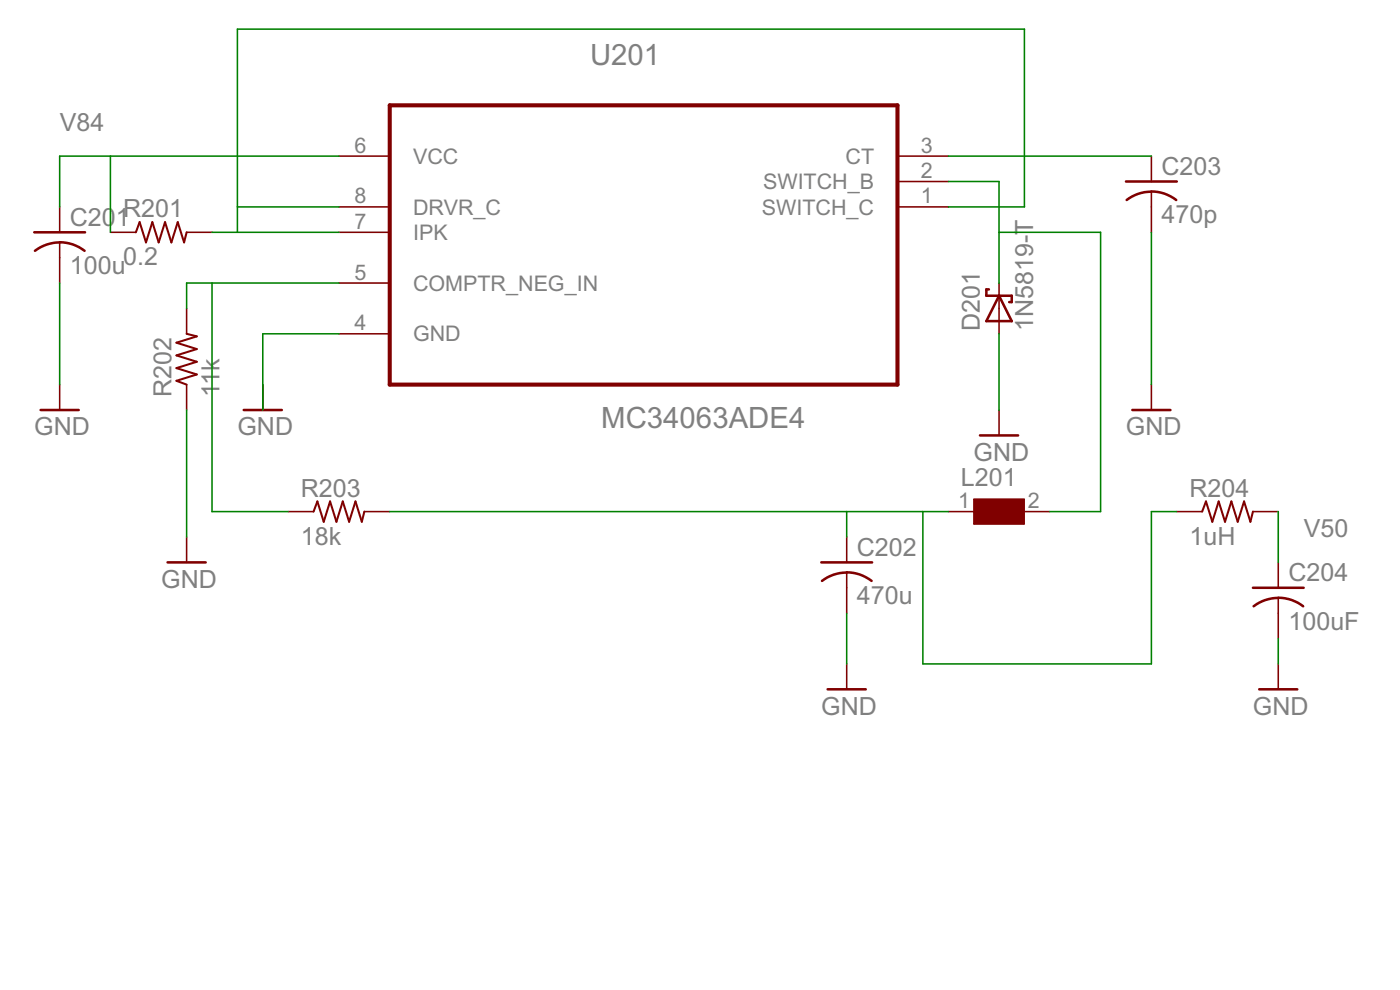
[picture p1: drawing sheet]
<svg xmlns="http://www.w3.org/2000/svg" width="420mm" height="297mm" viewBox="0 0 420 297" stroke-linecap="round" stroke-linejoin="round" font-family="sans-serif">
<g fill="none" stroke="#800000" stroke-width=".47">
<path d="M101.7 46.8h15.3M269.3 46.8h15.3M269.3 54.5h15.3M345.5 46.8v7.7M345.5 57.5v12.2M17.9 62.1v7.6M17.9 72.7v12.2M33.1 69.7h7.7M56 69.7h7.6M101.7 62.1h15.3M101.7 69.7h15.3M269.3 62.1h15.3"/>
<path d="M56 92.5v7.7M101.7 84.9h15.3M299.8 84.9v15.3M17.9 115.4v7.6M56 115.4v7.6M78.9 115.4v7.6M101.7 100.2h15.3M345.5 115.4v7.6M299.8 123v7.6M86.5 153.5h7.6M109.3 153.5h7.7M284.6 153.5h7.6"/>
<path d="M307.4 153.5h7.7M353.2 153.5h7.6M376 153.5h7.6M56 161.1v7.6M254.1 161.1v7.6M254.1 171.8v12.2M383.6 168.7v7.7M383.6 179.4v12.2M254.1 199.2v7.6M383.6 199.2v7.6"/>
</g>
<path d="M117 31.6h152.3v83.8h-152.3z" fill="none" stroke="#800000" stroke-width="1.2"/>
<path d="M40.8 69.7l1.1-3 1.9 6 1.9-6 1.9 6 1.9-6 1.9 6 1.9-6 1.9 6 .8-3M56 100.2l3.1 .7-6.1 1.9 6.1 1.9-6.1 1.9 6.1 1.9-6.1 1.9 6.1 2-6.1 1.9 3 1.1M94.1 153.5l1.1-3 2 6 1.9-6 1.9 6 1.9-6 1.9 6 1.9-6 1.9 6 .7-3M360.8 153.5l1.1-3 1.9 6 1.9-6 1.9 6 1.9-6 2 6 1.9-6 1.9 6 .7-3" fill="none" stroke="#800000" stroke-width=".61"/>
<g fill="none" stroke="#800000" stroke-width=".76">
<path d="M337.9 54.5h15.3M345.5 57.4a12.1 12.1 0 0 1 7.5 2.6M345.5 57.5a12.1 12.1 0 0 0-7.4 2.5M10.3 69.7h15.2M17.9 72.7a12.1 12.1 0 0 1 7.5 2.5M17.9 72.7a12.2 12.2 0 0 0-7.4 2.5M296.8 86.8h-.8v1.9h7.6v1.9h-.7M299.8 88.7l3.8 7.7h-7.6zM12.2 123h11.4M73.2 123h11.4M294.1 130.6h11.4M339.8 123h11.5"/>
<path d="M50.3 168.7h11.4M246.5 168.7h15.2M254.1 171.7a12.1 12.1 0 0 1 7.5 2.6M254.1 171.8a12.1 12.1 0 0 0-7.4 2.5M376 176.4h15.2M383.6 179.3a12.1 12.1 0 0 1 7.5 2.6M383.6 179.4a12.1 12.1 0 0 0-7.4 2.5M248.4 206.8h11.4M377.9 206.8h11.4"/>
</g>
<path d="M292.2 149.7h15.2v7.6h-15.2z" fill="#800000" stroke="#800000" stroke-width=".3"/>
<g fill="none" stroke="#008000" stroke-width=".47">
<path d="M33.1 46.8v22.9M101.7 46.8h-83.8v15.3M284.6 46.8h60.9M284.6 54.5h15.2v30.4M63.6 69.7h38.1M71.2 62.1h30.5M284.6 62.1h22.8v-53.4h-236.2v61M299.8 69.7h30.5v83.8h-15.2M345.5 69.7v45.7M17.9 84.9v30.5M63.6 84.9v68.6h22.9M101.7 84.9h-45.7v7.6"/>
<path d="M101.7 100.2h-22.8v22.8M299.8 100.2v22.8M56 123v38.1M117 153.5h167.6M254.1 153.5v7.6M277 153.5v45.7h68.5v-45.7h7.7M383.6 153.5v15.2M254.1 184v15.2M383.6 191.6v7.6"/>
</g>
<g font-size="9.8" fill="#808080">
<text x="177.1" y="19.5">U201</text>
<text x="180.4" y="128.5">MC34063ADE4</text>
</g>
<g font-size="8.4" fill="#808080">
<text x="17.9" y="39.2">V84</text>
<text x="348.6" y="52.5">C203</text>
<text x="37" y="65.2">R201</text>
<text x="21" y="67.8">C20</text>
<text x="34.8" y="67.8">1</text>
<text x="348.6" y="67">470p</text>
<text x="21" y="82.3">100u</text>
<text x="37" y="79.6">0.2</text>
<text x="294.1" y="99.4" transform="rotate(-90 294.1 99.4)">D201</text>
<text x="310.1" y="99.4" transform="rotate(-90 310.1 99.4)">1N5819-T</text>
<text x="51.5" y="119.2" transform="rotate(-90 51.5 119.2)">R202</text>
<text x="65.9" y="119.2" transform="rotate(-90 65.9 119.2)">11k</text>
<text x="10.3" y="130.6">GND</text>
<text x="71.2" y="130.6">GND</text>
<text x="337.9" y="130.6">GND</text>
<text x="292.2" y="138.3">GND</text>
<text x="90.3" y="149">R203</text>
<text x="288.4" y="145.9">L201</text>
<text x="357" y="149">R204</text>
<text x="391.3" y="161.1">V50</text>
<text x="90.3" y="163.4">18k</text>
<text x="257.2" y="166.8">C202</text>
<text x="357" y="163.4">1uH</text>
<text x="48.4" y="176.4">GND</text>
<text x="386.7" y="174.4">C204</text>
<text x="257.2" y="181.3">470u</text>
<text x="386.7" y="188.9">100uF</text>
<text x="246.5" y="214.4">GND</text>
<text x="376" y="214.4">GND</text>
</g>
<g font-size="7.2" fill="#808080">
<text x="106.4" y="45.8">6</text>
<text x="276.4" y="45.8">3</text>
<text x="124" y="49.1">VCC</text>
<text x="253.7" y="49.1">CT</text>
<text x="276.4" y="53.4">2</text>
<text x="229" y="56.7">SWITCH_B</text>
<text x="106.4" y="61">8</text>
<text x="124" y="64.4">DRVR_C</text>
<text x="228.6" y="64.4">SWITCH_C</text>
<text x="276.4" y="61">1</text>
<text x="106.4" y="68.6">7</text>
<text x="124" y="72">IPK</text>
<text x="106.4" y="83.9">5</text>
<text x="124" y="87.2">COMPTR_NEG_IN</text>
<text x="106.4" y="99.1">4</text>
<text x="124" y="102.5">GND</text>
<text x="287.5" y="152.4">1</text>
<text x="308.5" y="152.4">2</text>
</g>
</svg>
